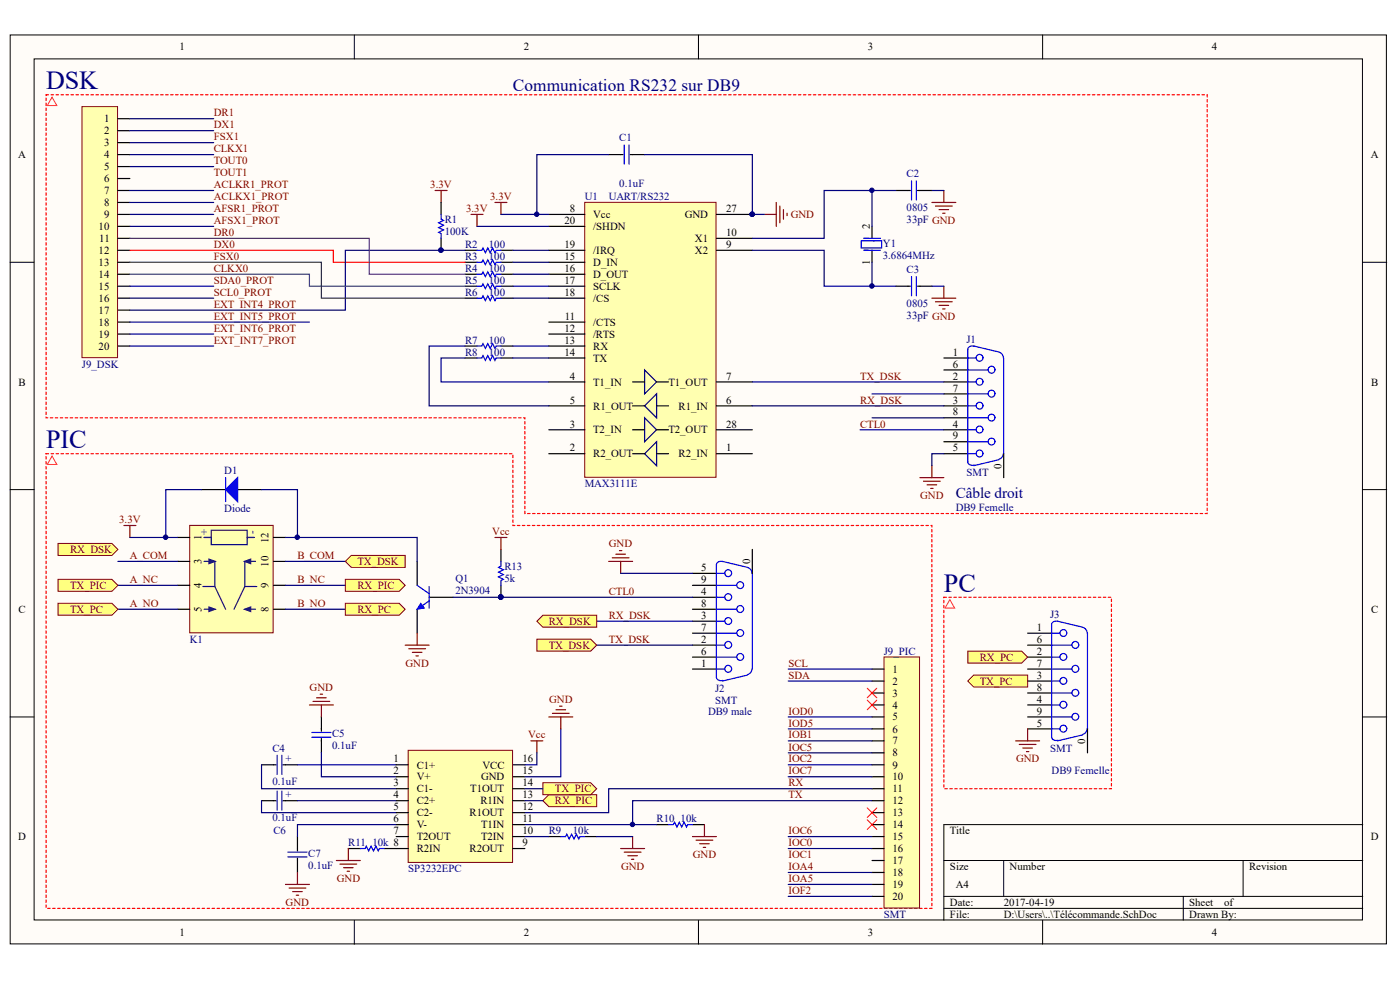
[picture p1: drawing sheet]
# Altium schematic sheet Télécommande.SchDoc
size A4

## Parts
C1  value 0.1uF  [0805]  (hidden comment: Cap 0.1uF)
C2  value 33pF  [0805]  (hidden comment: Cap 39pF)
C3  value 33pF  [0805]  (hidden comment: Cap 39pF)
C4  value 0.1uF  [0805]  (hidden comment: Cap 0.1uF)
C5  value 0.1uF  [0805]  (hidden comment: Cap 0.1uF)
C6  value 0.1uF  [0805]  (hidden comment: Cap 0.1uF)
C7  value 0.1uF  [0805]  (hidden comment: Cap 0.1uF)
D1  Diode  [SMC]
J1  Package: SMT  [DB9 connector - SMT]  (hidden comment: Conn DB9)
J2  Package: SMT  [DB9 connector - SMT]  (hidden comment: Conn DB9)
J3  Package: SMT  [DB9 connector - SMT]  (hidden comment: Conn DB9)
J9_DSK  Conn20pinsF  [Conn_20_SMT]  (value not drawn)
J9_PIC  Package: SMT  [Conn_20_SMT]  (hidden comment: Conn20pinsF)
K1  Relay 3V  [Relay_3V]  (value not drawn)
Q1  2N3904  [TO-92A]
R1  value 100K  [0805]  (hidden comment: Res100k_1%)
R2  value 100  [0805]  (hidden comment: Res100_1%)
R3  value 100  [0805]  (hidden comment: Res100_1%)
R4  value 100  [0805]  (hidden comment: Res100_1%)
R5  value 100  [0805]  (hidden comment: Res100_1%)
R6  value 100  [0805]  (hidden comment: Res100_1%)
R7  value 100  [0805]  (hidden comment: Res100_1%)
R8  value 100  [0805]  (hidden comment: Res100_1%)
R9  value 10k  [0805]  (hidden comment: Res100_1%)
R10  value 10k  [0805]  (hidden comment: Res100_1%)
R11  value 10k  [0805]  (hidden comment: Res100_1%)
R13  value 5k  [0805]  (hidden comment: Res100k_1%)
SP3232EPC  SP3232EPC  [board-2-board40p_M]  (value not drawn)
U1  MAX3111E  [SOIC-28]
Y1  value 3.6864MHz  [Cristal HC49/US]  (hidden comment: Load Cap = 20pF, 200Ohm (ESR))

## Ports
RX_DSK (out), RX_PC (in), RX_PC (out), RX_PIC (in), RX_PIC (out), TX_DSK (in), TX_PC (in), TX_PC (out), TX_PIC (in), TX_PIC (out)

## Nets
3.3V: C1.2 D1.2(K) K1.1 R1.2 U1.8(Vcc) U1.20(/SHDN)
GND: C1.1 C2.2 C3.2 C5.2 C7.2 J1.5 J2.5 J3.5 Q1.1(E) R9.2 R10.2 R11.1 SP3232EPC.15(GND) U1.27(GND)
Vcc: R13.2 SP3232EPC.16(VCC)
A_COM: K1.3
A_NC: K1.4 SP3232EPC.14(T1OUT) ; port TX_PIC
A_NO: J3.3 K1.5 ; port TX_PC
ACLKR1_PROT: J9_DSK.7
ACLKX1_PROT: J9_DSK.8
AFSR1_PROT: J9_DSK.9
AFSX1_PROT: J9_DSK.10
B_COM: J1.2 J2.2 K1.10 U1.7(T1_OUT) ; port TX_DSK  [also labelled TX_DSK]
B_NC: K1.9 SP3232EPC.13(R1IN) ; port RX_PIC
B_NO: J3.2 K1.8 ; port RX_PC
CLKX0: J9_DSK.14 R5.1
CLKX1: J9_DSK.4
CTL0: J1.4 J2.4 Q1.2(B) R13.1
DR0: J9_DSK.11 R4.1
DR1: J9_DSK.1
DX0: J9_DSK.12 R3.1
DX1: J9_DSK.2
EXT_INT4_PROT: J9_DSK.17 R1.1 R2.1
EXT_INT5_PROT: J9_DSK.18
EXT_INT6_PROT: J9_DSK.19
EXT_INT7_PROT: J9_DSK.20
FSX0: J9_DSK.13 R6.1
FSX1: J9_DSK.3
IOA4: J9_PIC.18
IOA5: J9_PIC.19
IOB1: J9_PIC.7
IOC0: J9_PIC.16
IOC2: J9_PIC.9
IOC5: J9_PIC.8
IOC6: J9_PIC.15
IOC7: J9_PIC.10
IOD0: J9_PIC.5
IOD5: J9_PIC.6
IOF2: J9_PIC.20
RX: J9_PIC.11 SP3232EPC.12(R1OUT)
RX_DSK: J1.3 J2.3 U1.6(R1_IN) ; port RX_DSK
SCL: J9_PIC.1
SCL0_PROT: J9_DSK.16
SDA: J9_PIC.2
SDA0_PROT: J9_DSK.15
TOUT0: J9_DSK.5
TX: J9_PIC.12 R10.1 SP3232EPC.11(T1IN)
NetC2_1: C2.1 U1.10(X1) Y1.2
NetC3_1: C3.1 U1.9(X2) Y1.1
NetC4_1: C4.1 SP3232EPC.3(C1-)
NetC4_2: C4.2 SP3232EPC.1(C1+)
NetC5_1: C5.1 SP3232EPC.2(V+)
NetC6_1: C6.1 SP3232EPC.5(C2-)
NetC6_2: C6.2 SP3232EPC.4(C2+)
NetC7_1: C7.1 SP3232EPC.6(V-)
NetD1_1: D1.1(A) K1.12 Q1.3(C)
NetR2_2: R2.2 U1.19(/IRQ)
NetR3_2: R3.2 U1.15(D_IN)
NetR4_2: R4.2 U1.16(D_OUT)
NetR5_2: R5.2 U1.17(SCLK)
NetR6_2: R6.2 U1.18(/CS)
NetR7_1: R7.1 U1.5(R1_OUT)
NetR7_2: R7.2 U1.13(RX)
NetR8_1: R8.1 U1.4(T1_IN)
NetR8_2: R8.2 U1.14(TX)
NetR9_1: R9.1 SP3232EPC.10(T2IN)
NetR11_2: R11.2 SP3232EPC.8(R2IN)

Not connected (* = marked no-connect by the designer): J1 0 1 6 7 8 9; J2 0 1 6 7 8 9; J3 0 1 4 6 7 8 9; J9_DSK 6; J9_PIC 3* 4* 13* 14* 17; SP3232EPC 7(T2OUT) 9(R2OUT); U1 1(R2_IN) 2(R2_OUT) 3(T2_IN) 11(/CTS) 12(/RTS) 21(V+) 22(C1+) 23(C1-) 24(C2+) 25(C2-) 26(V-) 28(T2_OUT)

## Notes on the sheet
- (near J9_DSK) DSK
- Communication RS232 sur DB9
- (near U1) UART/RS232
- PIC
- DB9 Femelle
- (near J1) Câble droit
- PC
- (near J2) DB9 male
- (near C4) +
- (near J3) DB9 Femelle
- (near C6) +
- Labels drawn without touching a wire or pin: IOC1, TOUT1
